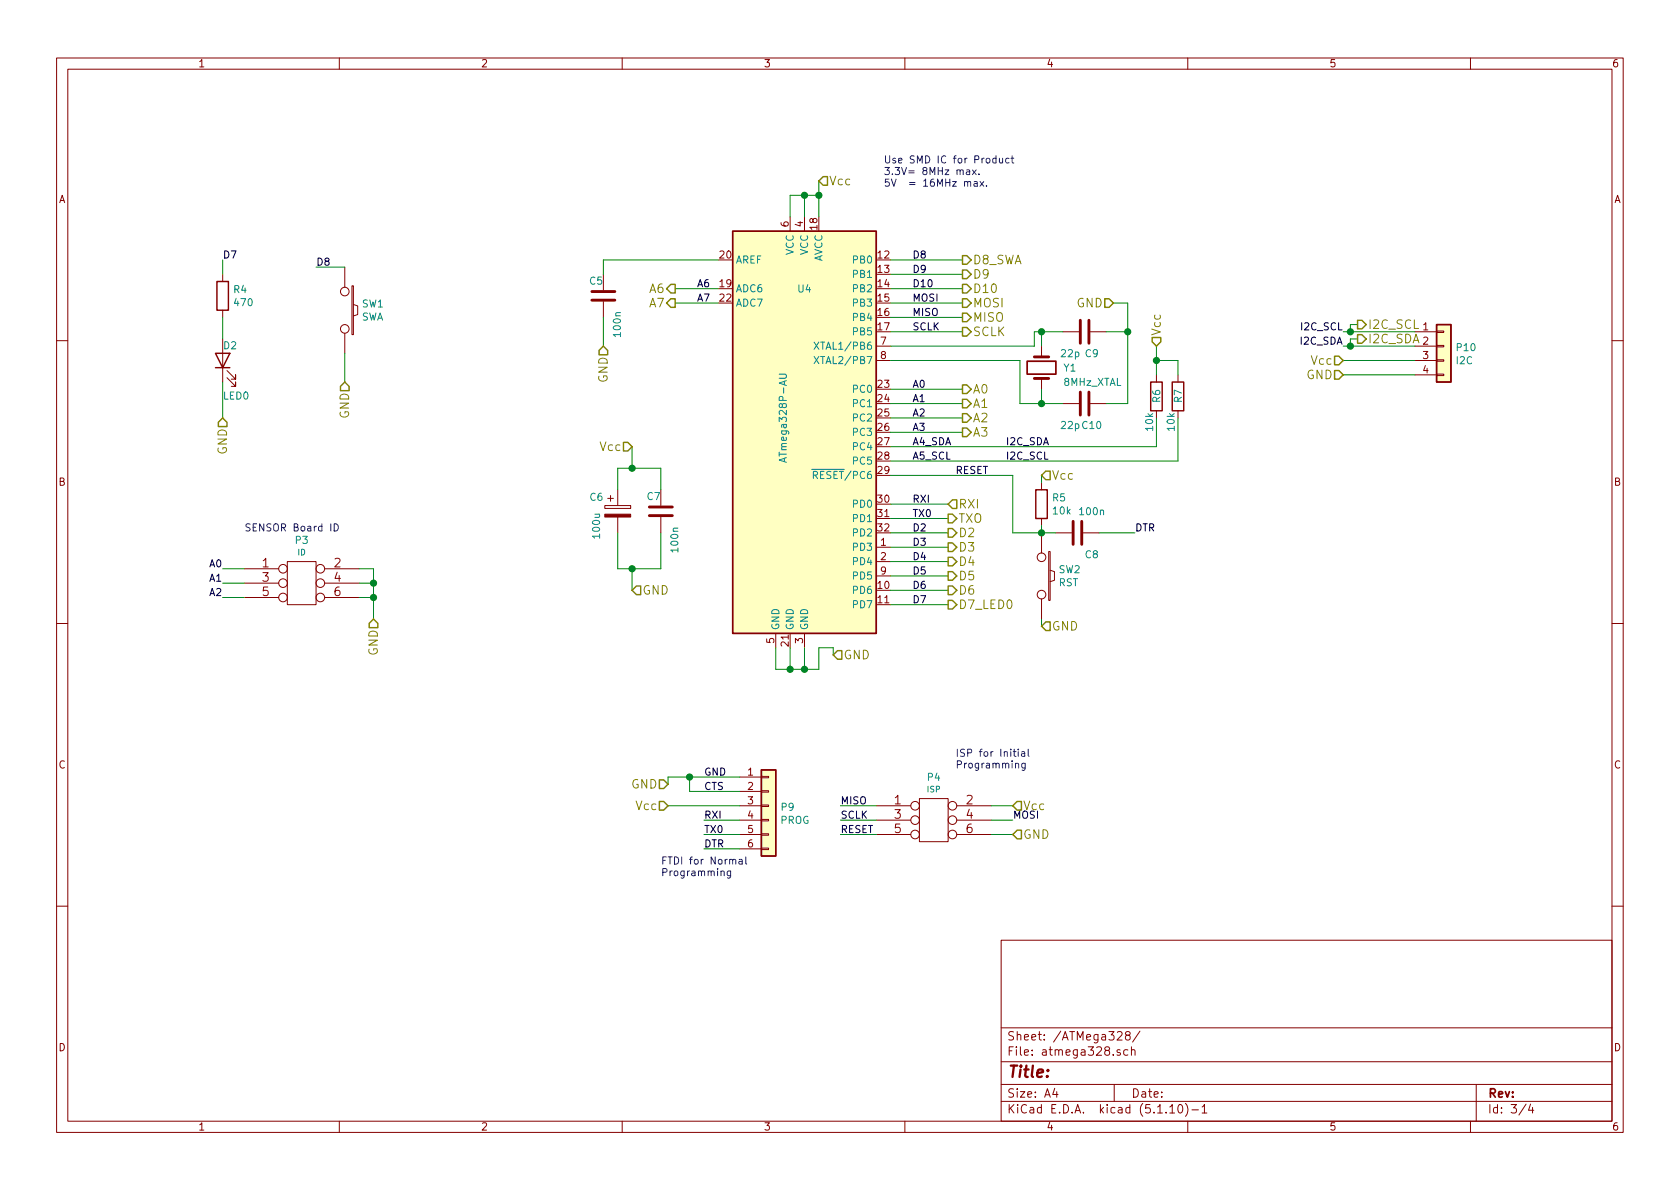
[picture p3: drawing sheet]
EESchema Schematic File Version 4
EELAYER 30 0
EELAYER END
$Descr A4 11693 8268
encoding utf-8
Sheet 3 4
Title ""
Date ""
Rev ""
Comp ""
Comment1 ""
Comment2 ""
Comment3 ""
Comment4 ""
$EndDescr
Text Label 4900 5900 0    50   ~ 0
DTR
Text Label 4900 5400 0    50   ~ 0
GND
Text Label 4900 5500 0    50   ~ 0
CTS
Text Label 4900 5700 0    50   ~ 0
RXI
Text Label 4900 5800 0    50   ~ 0
TX0
Wire Wire Line
	5150 5900 4900 5900
Wire Wire Line
	4900 5800 5150 5800
Wire Wire Line
	5150 5700 4900 5700
Wire Wire Line
	4650 5450 4650 5400
Wire Wire Line
	4650 5400 4800 5400
Connection ~ 4800 5400
Wire Wire Line
	4800 5500 4800 5400
Wire Wire Line
	4800 5500 5150 5500
Wire Wire Line
	4800 5400 5150 5400
Wire Wire Line
	4650 5600 5150 5600
Text Notes 4600 6100 0    50   ~ 0
FTDI for Normal\nProgramming
Wire Wire Line
	7250 3700 7350 3700
Wire Wire Line
	7050 3300 7050 3700
Wire Wire Line
	6200 3300 7050 3300
Connection ~ 7850 2300
Wire Wire Line
	7850 2100 7750 2100
Wire Wire Line
	7850 2300 7850 2100
Wire Wire Line
	7850 2300 7850 2800
Connection ~ 7250 2300
Wire Wire Line
	7200 2300 7250 2300
Wire Wire Line
	7200 2400 7200 2300
Connection ~ 4400 3950
Wire Wire Line
	4300 3950 4400 3950
Wire Wire Line
	4400 3250 4600 3250
Text Label 9350 2400 2    50   ~ 0
I2C_SDA
Text Label 9350 2300 2    50   ~ 0
I2C_SCL
Connection ~ 8050 2500
Wire Wire Line
	8050 2500 8050 2400
Wire Wire Line
	8050 2500 8200 2500
Connection ~ 5600 4650
Wire Wire Line
	5700 4650 5600 4650
Wire Wire Line
	5700 4500 5700 4650
Wire Wire Line
	5800 4500 5700 4500
Wire Wire Line
	5800 4550 5800 4500
Wire Wire Line
	7250 4350 7250 4300
Text Notes 6650 5350 0    50   ~ 0
ISP for Initial\nProgramming
Wire Wire Line
	5500 4650 5400 4650
Connection ~ 5500 4650
Wire Wire Line
	5500 4500 5500 4650
Wire Wire Line
	5400 4650 5400 4500
Wire Wire Line
	5600 4650 5500 4650
Connection ~ 5600 1350
Wire Wire Line
	5500 1350 5500 1500
Wire Wire Line
	5600 1350 5500 1350
$Comp
L matts_components:ATmega328P-AU-MCU_Microchip_ATmega U?
U 1 1
P 5600 3000
AR Path="/60FFEE05" Ref="U?"  Part="1" 
AR Path="/60FF06B8/60FFEE05" Ref="U4"  Part="1" 
F 0 "U4" H 5600 4000 50  0000 C CNN
F 1 "ATmega328P-AU" V 5450 3100 50  0000 C CNN
F 2 "REInnovationFootprint:TQFP32-08" H 5600 3000 50  0001 C CIN
F 3 "" H 5600 3000 50  0001 C CNN
F 4 "Farnell" H 5600 3000 50  0001 C CNN "Supplier 1"
F 5 "ATMEL" H 5600 3000 50  0001 C CNN "Manufacturer"
F 6 "ATMEGA328P-AU" H 5600 3000 50  0001 C CNN "Manufacturer Part"
F 7 "C14877" H 5600 3000 50  0001 C CNN "LCSC"
F 8 "Y" H 5600 3000 50  0001 C CNN "JLCPCB Add"
F 9 "1.2649" H 5600 3000 50  0001 C CNN "JLCPCB Cost"
	1    5600 3000
	1    0    0    -1  
$EndComp
$Comp
L Device:R R?
U 1 1
P 8200 2750
AR Path="/60FFEE2F" Ref="R?"  Part="1" 
AR Path="/60FF06B8/60FFEE2F" Ref="R7"  Part="1" 
F 0 "R7" V 8200 2700 50  0000 L CNN
F 1 "10k" V 8150 2500 50  0000 L CNN
F 2 "REInnovationFootprint:SM0805" V 8130 2750 50  0001 C CNN
F 3 "~" H 8200 2750 50  0001 C CNN
F 4 "Farnell" H 8200 2750 50  0001 C CNN "Supplier 1"
F 5 "9334580" H 8200 2750 50  0001 C CNN "Supplier 1 Code"
F 6 "https://uk.farnell.com/multicomp/mc01w080554k7/res-4k7-5-0-1w-0805-thick-film/dp/9334580?st=0805%20resistor%204k7" H 8200 2750 50  0001 C CNN "Supplier 1 Web"
F 7 "MC01W080554K7" H 8200 2750 50  0001 C CNN "Manufacturer Part"
F 8 "0.01" H 8200 2750 50  0001 C CNN "Supplier 1 Cost"
F 9 "C17673" H 8200 2750 50  0001 C CNN "LCSC"
F 10 "Y" H 8200 2750 50  0001 C CNN "JLCPCB Add"
F 11 "0.0031" H 8200 2750 50  0001 C CNN "JLCPCB Cost"
	1    8200 2750
	1    0    0    -1  
$EndComp
$Comp
L Device:R R?
U 1 1
P 7250 3500
AR Path="/60FFEE3D" Ref="R?"  Part="1" 
AR Path="/60FF06B8/60FFEE3D" Ref="R5"  Part="1" 
F 0 "R5" H 7320 3546 50  0000 L CNN
F 1 "10k" H 7320 3455 50  0000 L CNN
F 2 "REInnovationFootprint:SM0805" V 7180 3500 50  0001 C CNN
F 3 "~" H 7250 3500 50  0001 C CNN
F 4 "Farnell" H 7250 3500 50  0001 C CNN "Supplier 1"
F 5 "2073607" H 7250 3500 50  0001 C CNN "Supplier 1 Code"
F 6 "https://uk.farnell.com/multicomp/mcmr08x1002ftl/res-10k-1-0-125w-0805-ceramic/dp/2073607?st=0805%20resistor%2010k" H 7250 3500 50  0001 C CNN "Supplier 1 Web"
F 7 "0.02" H 7250 3500 50  0001 C CNN "Supplier 1 Cost"
F 8 "MCMR08X1002FTL" H 7250 3500 50  0001 C CNN "Manufacturer Part"
F 9 "C17414" H 7250 3500 50  0001 C CNN "LCSC"
F 10 "Y" H 7250 3500 50  0001 C CNN "JLCPCB Add"
F 11 "0.0029" H 7250 3500 50  0001 C CNN "JLCPCB Cost"
	1    7250 3500
	1    0    0    -1  
$EndComp
Text Notes 1700 3700 0    50   ~ 0
SENSOR Board ID\n
Wire Wire Line
	2600 4050 2600 3950
Connection ~ 2600 4050
Wire Wire Line
	2500 4050 2600 4050
Connection ~ 2600 4150
Wire Wire Line
	2600 3950 2500 3950
Wire Wire Line
	2600 4150 2600 4050
Wire Wire Line
	2600 4150 2600 4300
Wire Wire Line
	2500 4150 2600 4150
$Comp
L matts_components:ISP_3X2 P?
U 1 1
P 2100 4100
AR Path="/60FFEE6D" Ref="P?"  Part="1" 
AR Path="/60FF06B8/60FFEE6D" Ref="P3"  Part="1" 
F 0 "P3" H 2100 4450 50  0000 C CNN
F 1 "ID" H 2100 4366 40  0000 C CNN
F 2 "REInnovationFootprint:SM_6pad_3W_SOLDER" H 2100 4100 60  0001 C CNN
F 3 "" H 2100 4100 60  0000 C CNN
F 4 "Toby Electronics" H 2100 4100 50  0001 C CNN "Supplier 1"
F 5 "THD-03-R" H 2100 4100 50  0001 C CNN "Supplier 1 Code"
F 6 "https://www.toby.co.uk/board-to-board-pcb-connectors/254mm-headers/thd-valcon-2.54mm-pitch-dual-row-pin-header/" H 2100 4100 50  0001 C CNN "Supplier 1 Web"
F 7 "Valcon" H 2100 4100 50  0001 C CNN "Manufacturer"
F 8 "0.05" H 2100 4100 50  0001 C CNN "Supplier 1 Cost"
	1    2100 4100
	1    0    0    -1  
$EndComp
Wire Wire Line
	1700 3950 1550 3950
Wire Wire Line
	1700 4050 1550 4050
Wire Wire Line
	1700 4150 1550 4150
Text Label 1550 4150 2    50   ~ 0
A2
Text Label 1550 4050 2    50   ~ 0
A1
Text Label 1550 3950 2    50   ~ 0
A0
Wire Wire Line
	2200 1850 2400 1850
Text Label 2200 1850 0    50   ~ 0
D8
Wire Wire Line
	2400 2650 2400 2450
$Comp
L matts_components:SW_PUSH SW?
U 1 1
P 2400 2150
AR Path="/60FFEE95" Ref="SW?"  Part="1" 
AR Path="/60FF06B8/60FFEE95" Ref="SW1"  Part="1" 
F 0 "SW1" V 2354 2267 50  0000 L CNN
F 1 "SWA" V 2445 2267 50  0000 L CNN
F 2 "REInnovationFootprint:SMD_SW_6x3_5" H 2400 2150 60  0001 C CNN
F 3 "" H 2400 2150 60  0000 C CNN
F 4 "https://uk.farnell.com/alcoswitch-te-connectivity/147873-1/tactile-switch-spst-0-05a-24v/dp/2610942" H 2400 2150 50  0001 C CNN "Supplier 1 Web"
F 5 "Farnell" H 2400 2150 50  0001 C CNN "Supplier 1"
F 6 "2610942" H 2400 2150 50  0001 C CNN "Supplier 1 Code"
F 7 "147873-1" H 2400 2150 50  0001 C CNN "Manufacturer Part"
F 8 "0.236" H 2400 2150 50  0001 C CNN "Supplier 1 Cost"
F 9 "C412368" H 2400 2150 50  0001 C CNN "LCSC"
F 10 "Y" H 2400 2150 50  0001 C CNN "JLCPCB Add"
F 11 "0.0194" H 2400 2150 50  0001 C CNN "JLCPCB Cost"
	1    2400 2150
	0    1    1    0   
$EndComp
Wire Wire Line
	7250 2300 7400 2300
$Comp
L Device:Crystal Y?
U 1 1
P 7250 2550
AR Path="/60FFEEA6" Ref="Y?"  Part="1" 
AR Path="/60FF06B8/60FFEEA6" Ref="Y1"  Part="1" 
F 0 "Y1" V 7250 2700 50  0000 L CNN
F 1 "8MHz_XTAL" V 7350 2700 50  0000 L CNN
F 2 "REInnovationFootprint:SM-crystal-HC49UP" H 7250 2550 50  0001 C CNN
F 3 "~" H 7250 2550 50  0001 C CNN
F 4 "Farnell" H 7250 2550 50  0001 C CNN "Supplier 1"
F 5 "2832071" H 7250 2550 50  0001 C CNN "Supplier 1 Code"
F 6 "https://uk.farnell.com/iqd-frequency-products/lfxtal058154/crystal-8mhz-18pf-11-4mm-x-4-9mm/dp/2832071?st=hc49%208mhz" H 7250 2550 50  0001 C CNN "Supplier 1 Web"
F 7 "LFXTAL058154" H 7250 2550 50  0001 C CNN "Manufacturer Part"
F 8 "0.5952" H 7250 2550 50  0001 C CNN "Supplier 1 Cost"
F 9 "C12674" H 7250 2550 50  0001 C CNN "LCSC"
F 10 "Y" H 7250 2550 50  0001 C CNN "JLCPCB Add"
F 11 "0.0425" H 7250 2550 50  0001 C CNN "JLCPCB Cost"
	1    7250 2550
	0    1    1    0   
$EndComp
$Comp
L Device:LED D?
U 1 1
P 1550 2500
AR Path="/60FFEEC0" Ref="D?"  Part="1" 
AR Path="/60FF06B8/60FFEEC0" Ref="D2"  Part="1" 
F 0 "D2" V 1650 2500 50  0000 R CNN
F 1 "LED0" V 1300 2500 50  0000 R CNN
F 2 "REInnovationFootprint:SM0805_LED" H 1550 2500 50  0001 C CNN
F 3 "~" H 1550 2500 50  0001 C CNN
F 4 "Farnell" H 1550 2500 50  0001 C CNN "Supplier 1"
F 5 "3015159" H 1550 2500 50  0001 C CNN "Supplier 1 Code"
F 6 "https://uk.farnell.com/multicomp-pro/mc011368/led-orange-red-150mcd-620nm-0805/dp/3015159" H 1550 2500 50  0001 C CNN "Supplier 1 Web"
F 7 "MC011368" H 1550 2500 50  0001 C CNN "Manufacturer Part"
F 8 "0.0834" H 1550 2500 50  0001 C CNN "Supplier 1 Cost"
F 9 "C2296" H 1550 2500 50  0001 C CNN "LCSC"
F 10 "Y" H 1550 2500 50  0001 C CNN "JLCPCB Add"
F 11 "0.0102" H 1550 2500 50  0001 C CNN "JLCPCB Cost"
	1    1550 2500
	0    -1   -1   0   
$EndComp
$Comp
L Device:R R?
U 1 1
P 1550 2050
AR Path="/60FFEECE" Ref="R?"  Part="1" 
AR Path="/60FF06B8/60FFEECE" Ref="R4"  Part="1" 
F 0 "R4" H 1620 2096 50  0000 L CNN
F 1 "470" H 1620 2005 50  0000 L CNN
F 2 "REInnovationFootprint:SM0805" V 1480 2050 50  0001 C CNN
F 3 "~" H 1550 2050 50  0001 C CNN
F 4 "Farnell" H 1550 2050 50  0001 C CNN "Supplier 1"
F 5 "2447662" H 1550 2050 50  0001 C CNN "Supplier 1 Code"
F 6 "https://uk.farnell.com/multicomp/mcwr08x4700ftl/res-470r-1-0-125w-thick-film/dp/2447662?st=470r%200805" H 1550 2050 50  0001 C CNN "Supplier 1 Web"
F 7 "MCWR08X4700FTL" H 1550 2050 50  0001 C CNN "Manufacturer Part"
F 8 "0.0077" H 1550 2050 50  0001 C CNN "Supplier 1 Cost"
F 9 "C17710" H 1550 2050 50  0001 C CNN "LCSC"
F 10 "Y" H 1550 2050 50  0001 C CNN "JLCPCB Add"
F 11 "0.0030" H 1550 2050 50  0001 C CNN "JLCPCB Cost"
	1    1550 2050
	1    0    0    -1  
$EndComp
Wire Wire Line
	6100 5600 5850 5600
Wire Wire Line
	5850 5700 6100 5700
Wire Wire Line
	6100 5800 5850 5800
Wire Wire Line
	6900 5800 7050 5800
Wire Wire Line
	7050 5700 6900 5700
Wire Wire Line
	6900 5600 7050 5600
Text Label 7050 5700 0    50   ~ 0
MOSI
Text Label 6650 3300 0    50   ~ 0
RESET
Text Label 5850 5800 0    50   ~ 0
RESET
Text Label 5850 5700 0    50   ~ 0
SCLK
Text Label 5850 5600 0    50   ~ 0
MISO
Text Label 6350 4200 0    50   ~ 0
D7
Text Label 6350 4100 0    50   ~ 0
D6
Text Label 6350 4000 0    50   ~ 0
D5
Text Label 6350 3900 0    50   ~ 0
D4
Text Label 6350 3800 0    50   ~ 0
D3
Text Label 6350 3700 0    50   ~ 0
D2
Text Label 6350 3600 0    50   ~ 0
TX0
Text Label 6350 3500 0    50   ~ 0
RXI
Text Label 7900 3700 0    50   ~ 0
DTR
Wire Wire Line
	7250 3350 7250 3300
Wire Wire Line
	7250 3700 7050 3700
Wire Wire Line
	7250 3700 7250 3650
Connection ~ 7250 3700
$Comp
L matts_components:SW_PUSH SW?
U 1 1
P 7250 4000
AR Path="/60FFEF00" Ref="SW?"  Part="1" 
AR Path="/60FF06B8/60FFEF00" Ref="SW2"  Part="1" 
F 0 "SW2" V 7204 4117 50  0000 L CNN
F 1 "RST" V 7295 4117 50  0000 L CNN
F 2 "REInnovationFootprint:SMD_SW_6x3_5" H 7250 4000 60  0001 C CNN
F 3 "" H 7250 4000 60  0000 C CNN
F 4 "Farnell" H 7250 4000 50  0001 C CNN "Supplier 1"
F 5 "2610942" H 7250 4000 50  0001 C CNN "Supplier 1 Code"
F 6 "https://uk.farnell.com/alcoswitch-te-connectivity/147873-1/tactile-switch-spst-0-05a-24v/dp/2610942" H 7250 4000 50  0001 C CNN "Supplier 1 Web"
F 7 "147873-1" H 7250 4000 50  0001 C CNN "Manufacturer Part"
F 8 "0.236" H 7250 4000 50  0001 C CNN "Supplier 1 Cost"
F 9 "C412368" H 7250 4000 50  0001 C CNN "LCSC"
F 10 "Y" H 7250 4000 50  0001 C CNN "JLCPCB Add"
F 11 "0.0194" H 7250 4000 50  0001 C CNN "JLCPCB Cost"
	1    7250 4000
	0    1    1    0   
$EndComp
Text Label 7000 3100 0    50   ~ 0
I2C_SDA
Text Label 7000 3200 0    50   ~ 0
I2C_SCL
Wire Wire Line
	8200 3200 8200 2900
Wire Wire Line
	8050 3100 8050 2900
Wire Wire Line
	8200 2500 8200 2600
Wire Wire Line
	8050 2600 8050 2500
Text Label 6350 3200 0    50   ~ 0
A5_SCL
Text Label 6350 3100 0    50   ~ 0
A4_SDA
Text Label 6350 3000 0    50   ~ 0
A3
Text Label 6350 2900 0    50   ~ 0
A2
Text Label 6350 2800 0    50   ~ 0
A1
Text Label 6350 2700 0    50   ~ 0
A0
Text Label 4850 2100 0    50   ~ 0
A7
Text Label 4850 2000 0    50   ~ 0
A6
Wire Wire Line
	7250 2800 7250 2700
Wire Wire Line
	7250 2300 7250 2400
Text Label 6350 2300 0    50   ~ 0
SCLK
Text Label 6350 2200 0    50   ~ 0
MISO
Text Label 6350 2100 0    50   ~ 0
MOSI
Text Label 6350 2000 0    50   ~ 0
D10
Text Label 6350 1900 0    50   ~ 0
D9
Text Label 6350 1800 0    50   ~ 0
D8
$Comp
L Device:R R?
U 1 1
P 8050 2750
AR Path="/60FFEF2E" Ref="R?"  Part="1" 
AR Path="/60FF06B8/60FFEF2E" Ref="R6"  Part="1" 
F 0 "R6" V 8050 2700 50  0000 L CNN
F 1 "10k" V 8000 2500 50  0000 L CNN
F 2 "REInnovationFootprint:SM0805" V 7980 2750 50  0001 C CNN
F 3 "~" H 8050 2750 50  0001 C CNN
F 4 "Farnell" H 8050 2750 50  0001 C CNN "Supplier 1"
F 5 "9334580" H 8050 2750 50  0001 C CNN "Supplier 1 Code"
F 6 "https://uk.farnell.com/multicomp/mc01w080554k7/res-4k7-5-0-1w-0805-thick-film/dp/9334580?st=0805%20resistor%204k7" H 8050 2750 50  0001 C CNN "Supplier 1 Web"
F 7 "MC01W080554K7" H 8050 2750 50  0001 C CNN "Manufacturer Part"
F 8 "0.01" H 8050 2750 50  0001 C CNN "Supplier 1 Cost"
F 9 "C17673" H 8050 2750 50  0001 C CNN "LCSC"
F 10 "Y" H 8050 2750 50  0001 C CNN "JLCPCB Add"
F 11 "0.0031" H 8050 2750 50  0001 C CNN "JLCPCB Cost"
	1    8050 2750
	1    0    0    -1  
$EndComp
$Comp
L matts_components:ISP_3X2 P?
U 1 1
P 6500 5750
AR Path="/60FFEF34" Ref="P?"  Part="1" 
AR Path="/60FF06B8/60FFEF34" Ref="P4"  Part="1" 
F 0 "P4" H 6500 6100 50  0000 C CNN
F 1 "ISP" H 6500 6016 40  0000 C CNN
F 2 "REInnovationFootprint:ISP_3x2" H 6500 5750 60  0001 C CNN
F 3 "" H 6500 5750 60  0000 C CNN
	1    6500 5750
	1    0    0    -1  
$EndComp
Wire Wire Line
	5600 4500 5600 4650
Connection ~ 5700 1350
Wire Wire Line
	5700 1350 5700 1250
Wire Wire Line
	5700 1350 5700 1500
Wire Wire Line
	5600 1350 5700 1350
Wire Wire Line
	5600 1500 5600 1350
Connection ~ 4400 3250
Wire Wire Line
	4400 3100 4400 3250
Wire Wire Line
	4400 3950 4600 3950
Wire Wire Line
	4400 4100 4400 3950
Wire Wire Line
	4600 3250 4600 3400
Wire Wire Line
	4300 3250 4400 3250
Wire Wire Line
	4300 3400 4300 3250
Text Notes 6150 1300 0    50   ~ 0
Use SMD IC for Product\n3.3V= 8MHz max.\n5V  = 16MHz max.
Text HLabel 7050 5600 2    60   Input ~ 0
Vcc
Text HLabel 1550 2900 3    60   Input ~ 0
GND
Text HLabel 7250 4350 2    60   Input ~ 0
GND
Text HLabel 5800 4550 2    60   Input ~ 0
GND
Text HLabel 4400 4100 2    60   Input ~ 0
GND
Text HLabel 7050 5800 2    60   Input ~ 0
GND
Text HLabel 4650 5600 0    60   Input ~ 0
Vcc
Text HLabel 4650 5450 0    60   Input ~ 0
GND
Text HLabel 2400 2650 3    60   Input ~ 0
GND
Text HLabel 2600 4300 3    60   Input ~ 0
GND
Text HLabel 4400 3100 0    60   Input ~ 0
Vcc
Text HLabel 5700 1250 2    60   Input ~ 0
Vcc
Text HLabel 8050 2400 1    60   Input ~ 0
Vcc
Text Label 1550 1800 0    50   ~ 0
D7
Wire Wire Line
	1550 2200 1550 2350
Wire Wire Line
	1550 1900 1550 1800
Wire Wire Line
	1550 2650 1550 2900
Text HLabel 7250 3300 2    60   Input ~ 0
Vcc
Text HLabel 7750 2100 0    60   Input ~ 0
GND
$Comp
L device:C C10
U 1 1
P 7550 2800
F 0 "C10" V 7700 2850 50  0000 C CNN
F 1 "22p" V 7700 2700 50  0000 C CNN
F 2 "REInnovationFootprint:SM_C_0805" H 7588 2650 50  0001 C CNN
F 3 "~" H 7550 2800 50  0001 C CNN
F 4 "C1804" H 7550 2800 50  0001 C CNN "LCSC"
F 5 "Y" H 7550 2800 50  0001 C CNN "JLCPCB Add"
	1    7550 2800
	0    1    1    0   
$EndComp
Wire Wire Line
	7250 2800 7400 2800
$Comp
L device:C C9
U 1 1
P 7550 2300
F 0 "C9" V 7700 2350 50  0000 C CNN
F 1 "22p" V 7700 2200 50  0000 C CNN
F 2 "REInnovationFootprint:SM_C_0805" H 7588 2150 50  0001 C CNN
F 3 "~" H 7550 2300 50  0001 C CNN
F 4 "C1804" H 7550 2300 50  0001 C CNN "LCSC"
F 5 "Y" H 7550 2300 50  0001 C CNN "JLCPCB Add"
	1    7550 2300
	0    1    1    0   
$EndComp
Wire Wire Line
	7700 2300 7850 2300
Wire Wire Line
	7700 2800 7850 2800
$Comp
L device:C C8
U 1 1
P 7500 3700
F 0 "C8" V 7650 3800 50  0000 C CNN
F 1 "100n" V 7350 3800 50  0000 C CNN
F 2 "REInnovationFootprint:SM_C_0805" H 7538 3550 50  0001 C CNN
F 3 "~" H 7500 3700 50  0001 C CNN
F 4 "C49678" H 7500 3700 50  0001 C CNN "LCSC"
F 5 "Y" H 7500 3700 50  0001 C CNN "JLCPCB Add"
	1    7500 3700
	0    1    1    0   
$EndComp
Wire Wire Line
	7650 3700 7900 3700
Text HLabel 9350 2600 0    60   Input ~ 0
GND
Text HLabel 9350 2500 0    60   Input ~ 0
Vcc
$Comp
L Connector_Generic:Conn_01x04 P10
U 1 1
P 10050 2400
F 0 "P10" H 10130 2392 50  0000 L CNN
F 1 "I2C" H 10130 2301 50  0000 L CNN
F 2 "REInnovationFootprint:SIL-4_Grove_Not_Labelled" H 10050 2400 50  0001 C CNN
F 3 "~" H 10050 2400 50  0001 C CNN
	1    10050 2400
	1    0    0    -1  
$EndComp
Wire Wire Line
	9350 2600 9850 2600
Wire Wire Line
	9350 2500 9850 2500
Wire Wire Line
	9350 2400 9400 2400
Wire Wire Line
	9350 2300 9400 2300
$Comp
L device:C C7
U 1 1
P 4600 3550
F 0 "C7" H 4650 3450 50  0000 C CNN
F 1 "100n" V 4500 3750 50  0000 C CNN
F 2 "REInnovationFootprint:SM_C_0805" H 4638 3400 50  0001 C CNN
F 3 "~" H 4600 3550 50  0001 C CNN
F 4 "C49678" H 4600 3550 50  0001 C CNN "LCSC"
F 5 "Y" H 4600 3550 50  0001 C CNN "JLCPCB Add"
	1    4600 3550
	-1   0    0    1   
$EndComp
$Comp
L Device:CP C6
U 1 1
P 4300 3550
F 0 "C6" H 4100 3650 50  0000 L CNN
F 1 "100u" V 4150 3350 50  0000 L CNN
F 2 "REInnovationFootprint:SM_6.3x7.7" H 4338 3400 50  0001 C CNN
F 3 "~" H 4300 3550 50  0001 C CNN
F 4 "C164071" H 4300 3550 50  0001 C CNN "LCSC"
F 5 "Y" H 4300 3550 50  0001 C CNN "JLCPCB Add"
	1    4300 3550
	1    0    0    -1  
$EndComp
Wire Wire Line
	4300 3700 4300 3950
Wire Wire Line
	4600 3700 4600 3950
Text HLabel 9450 2250 2    60   Output ~ 0
I2C_SCL
Text HLabel 9450 2350 2    60   Output ~ 0
I2C_SDA
Wire Wire Line
	9450 2350 9400 2350
Wire Wire Line
	9400 2350 9400 2400
Connection ~ 9400 2400
Wire Wire Line
	9400 2400 9850 2400
Wire Wire Line
	9450 2250 9400 2250
Wire Wire Line
	9400 2250 9400 2300
Connection ~ 9400 2300
Wire Wire Line
	9400 2300 9850 2300
Text HLabel 6600 3500 2    60   Input ~ 0
RXI
Text HLabel 6600 3600 2    60   Output ~ 0
TXO
Text HLabel 6600 3700 2    60   Output ~ 0
D2
Text HLabel 6600 3800 2    60   Output ~ 0
D3
Text HLabel 6600 3900 2    60   Output ~ 0
D4
Text HLabel 6600 4000 2    60   Output ~ 0
D5
Text HLabel 6600 4100 2    60   Output ~ 0
D6
Text HLabel 6600 4200 2    60   Output ~ 0
D7_LED0
Wire Wire Line
	6200 4200 6600 4200
Wire Wire Line
	6200 3500 6600 3500
Wire Wire Line
	6200 3600 6600 3600
Wire Wire Line
	6200 3700 6600 3700
Wire Wire Line
	6200 3800 6600 3800
Wire Wire Line
	6200 3900 6600 3900
Wire Wire Line
	6200 4000 6600 4000
Wire Wire Line
	6200 4100 6600 4100
Wire Wire Line
	6200 3100 8050 3100
Wire Wire Line
	6200 3200 8200 3200
Wire Wire Line
	6200 2400 7200 2400
Wire Wire Line
	7250 2800 7100 2800
Wire Wire Line
	7100 2800 7100 2500
Wire Wire Line
	6200 2500 7100 2500
Connection ~ 7250 2800
Text HLabel 6700 2700 2    60   Output ~ 0
A0
Text HLabel 6700 2800 2    60   Output ~ 0
A1
Text HLabel 6700 2900 2    60   Output ~ 0
A2
Text HLabel 6700 3000 2    60   Output ~ 0
A3
Text HLabel 4700 2000 0    60   Output ~ 0
A6
Text HLabel 4700 2100 0    60   Output ~ 0
A7
Wire Wire Line
	4700 2000 5000 2000
Wire Wire Line
	4700 2100 5000 2100
Wire Wire Line
	6200 3000 6700 3000
Wire Wire Line
	6200 2900 6700 2900
Wire Wire Line
	6200 2800 6700 2800
Wire Wire Line
	6200 2700 6700 2700
Text HLabel 6700 1800 2    60   Output ~ 0
D8_SWA
Text HLabel 6700 1900 2    60   Output ~ 0
D9
Text HLabel 6700 2000 2    60   Output ~ 0
D10
Text HLabel 6700 2100 2    60   Output ~ 0
MOSI
Text HLabel 6700 2200 2    60   Output ~ 0
MISO
Text HLabel 6700 2300 2    60   Output ~ 0
SCLK
Wire Wire Line
	6200 1800 6700 1800
Wire Wire Line
	6200 1900 6700 1900
Wire Wire Line
	6200 2000 6700 2000
Wire Wire Line
	6200 2100 6700 2100
Wire Wire Line
	6200 2200 6700 2200
Wire Wire Line
	6200 2300 6700 2300
$Comp
L device:C C5
U 1 1
P 4200 2050
F 0 "C5" H 4250 1950 50  0000 C CNN
F 1 "100n" V 4100 2250 50  0000 C CNN
F 2 "REInnovationFootprint:SM_C_0805" H 4238 1900 50  0001 C CNN
F 3 "~" H 4200 2050 50  0001 C CNN
F 4 "C49678" H 4200 2050 50  0001 C CNN "LCSC"
F 5 "Y" H 4200 2050 50  0001 C CNN "JLCPCB Add"
	1    4200 2050
	-1   0    0    1   
$EndComp
Text HLabel 4200 2400 3    60   Input ~ 0
GND
Wire Wire Line
	4200 1800 4200 1900
Wire Wire Line
	4200 1800 5000 1800
Wire Wire Line
	4200 2200 4200 2400
$Comp
L Connector_Generic:Conn_01x06 J?
U 1 1
P 5350 5600
AR Path="/60FFEDA9" Ref="J?"  Part="1" 
AR Path="/60FF06B8/60FFEDA9" Ref="P9"  Part="1" 
F 0 "P9" H 5430 5592 50  0000 L CNN
F 1 "PROG" H 5430 5501 50  0000 L CNN
F 2 "REInnovationFootprint:TH_6x1_FTDI" H 5350 5600 50  0001 C CNN
F 3 "~" H 5350 5600 50  0001 C CNN
	1    5350 5600
	1    0    0    -1  
$EndComp
$EndSCHEMATC
